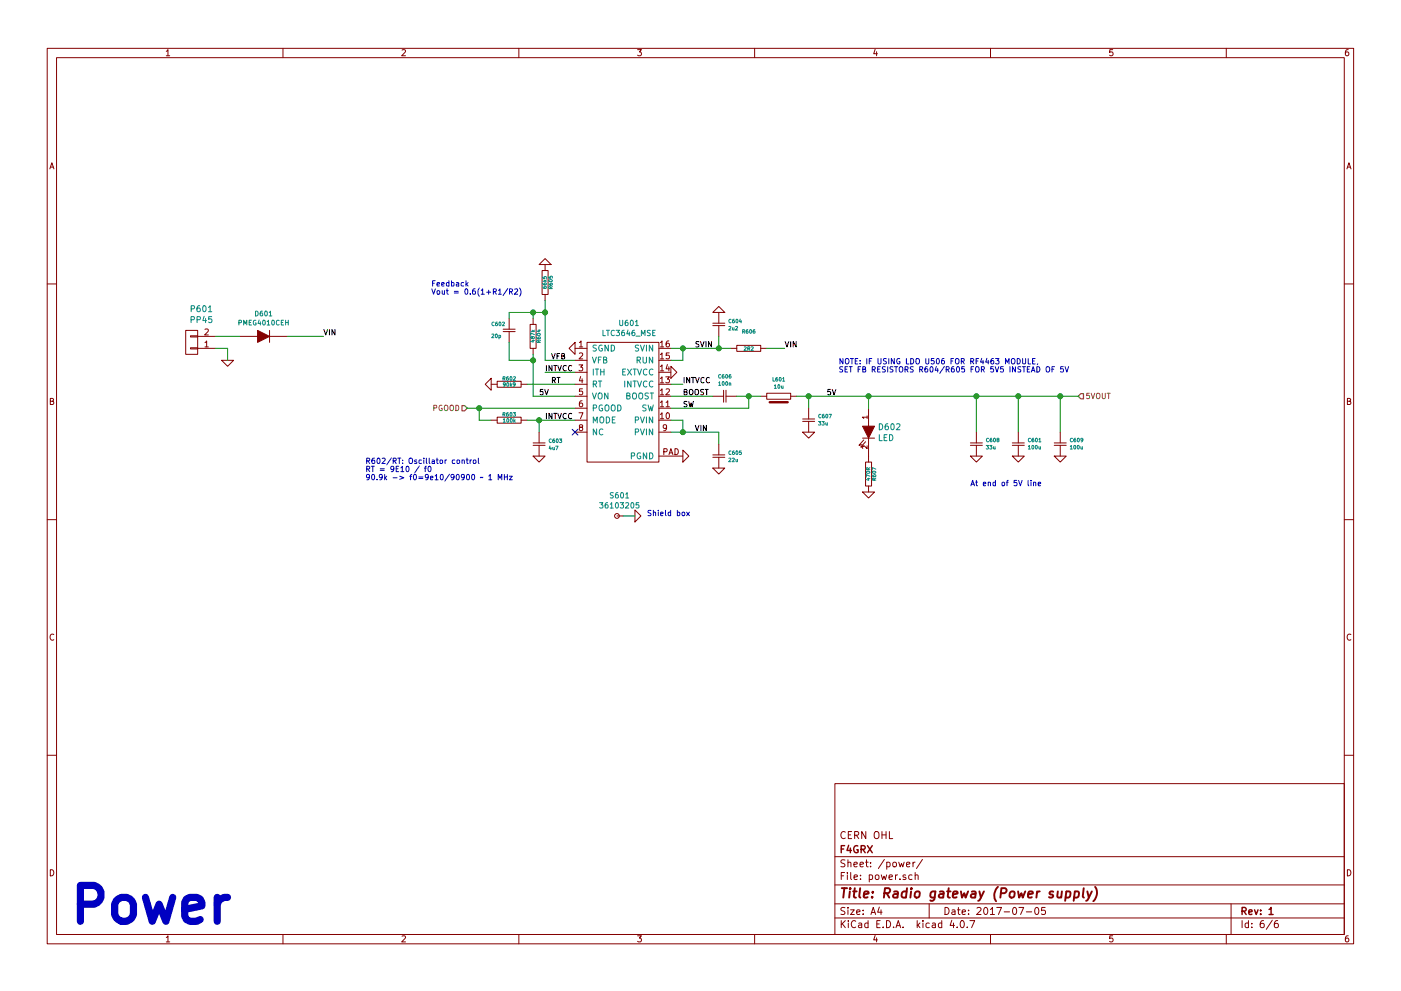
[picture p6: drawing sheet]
EESchema Schematic File Version 2
LIBS:apdep
LIBS:f4grx_conn
LIBS:f4grx_rf
LIBS:ap-cache
EELAYER 25 0
EELAYER END
$Descr A4 11693 8268
encoding utf-8
Sheet 6 6
Title "Radio gateway (Power supply)"
Date "2017-07-05"
Rev "1"
Comp "F4GRX"
Comment1 "CERN OHL"
Comment2 ""
Comment3 ""
Comment4 ""
$EndDescr
Text Notes 600  7700 0    300  ~ 60
Power
$Comp
L CONN_01X02 P601
U 1 1
P 1600 2850
F 0 "P601" H 1519 2575 50  0000 C CNN
F 1 "PP45" H 1519 2666 50  0000 C CNN
F 2 "apdep:PP45_2_OSHPARK" H 1600 2850 60  0001 C CNN
F 3 "" H 1600 2850 60  0000 C CNN
	1    1600 2850
	-1   0    0    1   
$EndComp
$Comp
L GND #PWR0145
U 1 1
P 1900 3000
F 0 "#PWR0145" H 1900 3000 30  0001 C CNN
F 1 "GND" H 1900 2930 30  0001 C CNN
F 2 "" H 1900 3000 60  0000 C CNN
F 3 "" H 1900 3000 60  0000 C CNN
	1    1900 3000
	1    0    0    -1  
$EndComp
$Comp
L LTC3646_MSE U601
U 1 1
P 5200 2800
F 0 "U601" H 5250 2914 45  0000 C CNN
F 1 "LTC3646_MSE" H 5250 2830 45  0000 C CNN
F 2 "apdep:MSOP-16-1EPHOLE_3x4mm_Pitch0.5mm" H 5200 2800 45  0001 C CNN
F 3 "" H 5200 2800 45  0001 C CNN
	1    5200 2800
	1    0    0    -1  
$EndComp
$Comp
L GND #PWR0146
U 1 1
P 5700 3800
F 0 "#PWR0146" H 5700 3800 30  0001 C CNN
F 1 "GND" H 5700 3730 30  0001 C CNN
F 2 "" H 5700 3800 60  0000 C CNN
F 3 "" H 5700 3800 60  0000 C CNN
	1    5700 3800
	0    -1   -1   0   
$EndComp
$Comp
L CSMALL C605
U 1 1
P 6000 3800
F 0 "C605" H 6078 3830 30  0000 L CNN
F 1 "22u" H 6078 3770 30  0000 L CNN
F 2 "apdep:1206_m3216" H 6000 3800 60  0001 C CNN
F 3 "" H 6000 3800 60  0000 C CNN
	1    6000 3800
	1    0    0    -1  
$EndComp
$Comp
L GND #PWR0147
U 1 1
P 6000 3900
F 0 "#PWR0147" H 6000 3900 30  0001 C CNN
F 1 "GND" H 6000 3830 30  0001 C CNN
F 2 "" H 6000 3900 60  0000 C CNN
F 3 "" H 6000 3900 60  0000 C CNN
	1    6000 3900
	1    0    0    -1  
$EndComp
$Comp
L CSMALL C604
U 1 1
P 6000 2700
F 0 "C604" H 6078 2730 30  0000 L CNN
F 1 "2u2" H 6078 2670 30  0000 L CNN
F 2 "apdep:0603_m1608" H 6000 2700 60  0001 C CNN
F 3 "" H 6000 2700 60  0000 C CNN
	1    6000 2700
	1    0    0    -1  
$EndComp
$Comp
L GND #PWR0148
U 1 1
P 6000 2600
F 0 "#PWR0148" H 6000 2600 30  0001 C CNN
F 1 "GND" H 6000 2530 30  0001 C CNN
F 2 "" H 6000 2600 60  0000 C CNN
F 3 "" H 6000 2600 60  0000 C CNN
	1    6000 2600
	-1   0    0    1   
$EndComp
$Comp
L RSMALL R606
U 1 1
P 6250 2900
F 0 "R606" H 6250 3043 30  0000 C CNN
F 1 "2R2" H 6250 2900 30  0000 C CNN
F 2 "apdep:0805_m2012" H 6250 2900 60  0001 C CNN
F 3 "" H 6250 2900 60  0000 C CNN
	1    6250 2900
	1    0    0    -1  
$EndComp
Text Label 6550 2900 0    45   ~ 0
VIN
Text Label 5800 3600 0    45   ~ 0
VIN
Text Label 2700 2800 0    45   ~ 0
VIN
$Comp
L DIODE D601
U 1 1
P 2200 2800
F 0 "D601" H 2200 2992 40  0000 C CNN
F 1 "PMEG4010CEH" H 2200 2916 40  0000 C CNN
F 2 "apdep:SOD123" H 2200 2800 60  0001 C CNN
F 3 "" H 2200 2800 60  0000 C CNN
	1    2200 2800
	1    0    0    -1  
$EndComp
Text HLabel 3900 3400 0    45   Input ~ 0
PGOOD
Text Label 5700 3200 0    45   ~ 0
INTVCC
NoConn ~ 4800 3600
$Comp
L CSMALL C603
U 1 1
P 4500 3700
F 0 "C603" H 4578 3730 30  0000 L CNN
F 1 "4u7" H 4578 3670 30  0000 L CNN
F 2 "apdep:1206_m3216" H 4500 3700 60  0001 C CNN
F 3 "" H 4500 3700 60  0000 C CNN
	1    4500 3700
	1    0    0    -1  
$EndComp
$Comp
L RSMALL R602
U 1 1
P 4250 3200
F 0 "R602" H 4250 3250 30  0000 C CNN
F 1 "90k9" H 4250 3200 30  0000 C CNN
F 2 "apdep:0603_m1608" H 4250 3200 60  0001 C CNN
F 3 "" H 4250 3200 60  0000 C CNN
	1    4250 3200
	1    0    0    -1  
$EndComp
$Comp
L GND #PWR0149
U 1 1
P 4100 3200
F 0 "#PWR0149" H 4100 3200 30  0001 C CNN
F 1 "GND" H 4100 3130 30  0001 C CNN
F 2 "" H 4100 3200 60  0000 C CNN
F 3 "" H 4100 3200 60  0000 C CNN
	1    4100 3200
	0    1    1    0   
$EndComp
Text Label 6900 3300 0    45   ~ 0
5V
Text Label 4500 3300 0    45   ~ 0
5V
$Comp
L GND #PWR0150
U 1 1
P 4800 2900
F 0 "#PWR0150" H 4800 2900 30  0001 C CNN
F 1 "GND" H 4800 2830 30  0001 C CNN
F 2 "" H 4800 2900 60  0000 C CNN
F 3 "" H 4800 2900 60  0000 C CNN
	1    4800 2900
	0    1    1    0   
$EndComp
$Comp
L RSMALL R604
U 1 1
P 4450 2800
F 0 "R604" H 4450 2850 30  0000 C CNN
F 1 "487k" H 4450 2800 30  0000 C CNN
F 2 "apdep:0603_m1608" H 4450 2800 60  0001 C CNN
F 3 "" H 4450 2800 60  0000 C CNN
	1    4450 2800
	0    1    -1   0   
$EndComp
$Comp
L RSMALL R605
U 1 1
P 4550 2350
F 0 "R605" H 4550 2400 30  0000 C CNN
F 1 "66k5" H 4550 2350 30  0000 C CNN
F 2 "apdep:0603_m1608" H 4550 2350 60  0001 C CNN
F 3 "" H 4550 2350 60  0000 C CNN
	1    4550 2350
	0    1    1    0   
$EndComp
$Comp
L GND #PWR0151
U 1 1
P 4550 2200
F 0 "#PWR0151" H 4550 2200 30  0001 C CNN
F 1 "GND" H 4550 2130 30  0001 C CNN
F 2 "" H 4550 2200 60  0000 C CNN
F 3 "" H 4550 2200 60  0000 C CNN
	1    4550 2200
	-1   0    0    1   
$EndComp
$Comp
L CSMALL C602
U 1 1
P 4250 2750
F 0 "C602" H 4400 2700 30  0000 R CNN
F 1 "20p" H 4400 2800 30  0000 R CNN
F 2 "apdep:0603_m1608" H 4250 2750 60  0001 C CNN
F 3 "" H 4250 2750 60  0000 C CNN
	1    4250 2750
	-1   0    0    1   
$EndComp
$Comp
L CSMALL C606
U 1 1
P 6050 3300
F 0 "C606" V 5882 3300 30  0000 C CNN
F 1 "100n" V 5942 3300 30  0000 C CNN
F 2 "apdep:0603_m1608" H 6050 3300 60  0001 C CNN
F 3 "" H 6050 3300 60  0000 C CNN
	1    6050 3300
	0    1    1    0   
$EndComp
$Comp
L LSMALL L601
U 1 1
P 6500 3300
F 0 "L601" H 6500 3443 30  0000 C CNN
F 1 "10u" H 6500 3383 30  0000 C CNN
F 2 "apdep:WE-TPC_4848" H 6500 3300 60  0001 C CNN
F 3 "http://www.farnell.com/datasheets/2277283.pdf" H 6500 3300 60  0001 C CNN
F 4 "74406043100" H 6500 3300 60  0001 C CNN "Device"
	1    6500 3300
	1    0    0    -1  
$EndComp
$Comp
L CSMALL C607
U 1 1
P 6750 3500
F 0 "C607" H 6672 3470 30  0000 R CNN
F 1 "33u" H 6672 3530 30  0000 R CNN
F 2 "apdep:1206_m3216" H 6750 3500 60  0001 C CNN
F 3 "" H 6750 3500 60  0000 C CNN
	1    6750 3500
	-1   0    0    1   
$EndComp
$Comp
L GND #PWR0152
U 1 1
P 6750 3600
F 0 "#PWR0152" H 6750 3600 30  0001 C CNN
F 1 "GND" H 6750 3530 30  0001 C CNN
F 2 "" H 6750 3600 60  0000 C CNN
F 3 "" H 6750 3600 60  0000 C CNN
	1    6750 3600
	1    0    0    -1  
$EndComp
Text HLabel 9000 3300 2    45   Input ~ 0
5VOUT
Text Label 5800 2900 0    45   ~ 0
SVIN
Text Label 5700 3400 0    45   ~ 0
SW
Text Label 5700 3300 0    45   ~ 0
BOOST
Text Label 4600 3200 0    45   ~ 0
RT
Text Label 4600 3000 0    45   ~ 0
VFB
$Comp
L PIN S601
U 1 1
P 5200 4300
F 0 "S601" H 5171 4474 45  0000 C CNN
F 1 "36103205" H 5171 4390 45  0000 C CNN
F 2 "apdep:WE_36103205_SMD" H 5171 4390 45  0001 C CNN
F 3 "" H 5200 4300 45  0000 C CNN
	1    5200 4300
	1    0    0    -1  
$EndComp
$Comp
L GND #PWR0153
U 1 1
P 5300 4300
F 0 "#PWR0153" H 5300 4300 30  0001 C CNN
F 1 "GND" H 5300 4230 30  0001 C CNN
F 2 "" H 5300 4300 60  0000 C CNN
F 3 "" H 5300 4300 60  0000 C CNN
	1    5300 4300
	0    -1   -1   0   
$EndComp
Text Notes 5400 4300 0    45   ~ 0
Shield box
$Comp
L LED D602
U 1 1
P 7250 3600
F 0 "D602" V 7204 3678 50  0000 L CNN
F 1 "LED" V 7295 3678 50  0000 L CNN
F 2 "apdep:0805_m2012" H 7250 3600 60  0001 C CNN
F 3 "" H 7250 3600 60  0000 C CNN
	1    7250 3600
	0    1    1    0   
$EndComp
$Comp
L RSMALL R607
U 1 1
P 7250 3950
F 0 "R607" H 7250 4000 30  0000 C CNN
F 1 "470R" H 7250 3950 30  0000 C CNN
F 2 "apdep:0603_m1608" H 7250 3950 60  0001 C CNN
F 3 "" H 7250 3950 60  0000 C CNN
	1    7250 3950
	0    1    1    0   
$EndComp
$Comp
L GND #PWR0154
U 1 1
P 7250 4100
F 0 "#PWR0154" H 7250 4100 30  0001 C CNN
F 1 "GND" H 7250 4030 30  0001 C CNN
F 2 "" H 7250 4100 60  0000 C CNN
F 3 "" H 7250 4100 60  0000 C CNN
	1    7250 4100
	1    0    0    -1  
$EndComp
$Comp
L CSMALL C608
U 1 1
P 8150 3700
F 0 "C608" H 8072 3670 30  0000 R CNN
F 1 "33u" H 8072 3730 30  0000 R CNN
F 2 "apdep:1206_m3216" H 8150 3700 60  0001 C CNN
F 3 "" H 8150 3700 60  0000 C CNN
	1    8150 3700
	-1   0    0    1   
$EndComp
$Comp
L GND #PWR0155
U 1 1
P 8150 3800
F 0 "#PWR0155" H 8150 3800 30  0001 C CNN
F 1 "GND" H 8150 3730 30  0001 C CNN
F 2 "" H 8150 3800 60  0000 C CNN
F 3 "" H 8150 3800 60  0000 C CNN
	1    8150 3800
	1    0    0    -1  
$EndComp
Text Notes 8100 4050 0    45   ~ 0
At end of 5V line
Text Notes 3050 4000 0    45   ~ 0
R602/RT: Oscillator control\nRT = 9E10 / f0\n90.9k -> f0=9e10/90900 ~~ 1 MHz
Text Notes 3600 2450 0    45   ~ 0
Feedback\nVout = 0.6(1+R1/R2)
$Comp
L GND #PWR0156
U 1 1
P 5600 3100
F 0 "#PWR0156" H 5600 3100 30  0001 C CNN
F 1 "GND" H 5600 3030 30  0001 C CNN
F 2 "" H 5600 3100 60  0000 C CNN
F 3 "" H 5600 3100 60  0000 C CNN
	1    5600 3100
	0    -1   -1   0   
$EndComp
Text Label 4550 3100 0    45   ~ 0
INTVCC
$Comp
L GND #PWR0157
U 1 1
P 4500 3800
F 0 "#PWR0157" H 4500 3800 30  0001 C CNN
F 1 "GND" H 4500 3730 30  0001 C CNN
F 2 "" H 4500 3800 60  0000 C CNN
F 3 "" H 4500 3800 60  0000 C CNN
	1    4500 3800
	1    0    0    -1  
$EndComp
$Comp
L RSMALL R603
U 1 1
P 4250 3500
F 0 "R603" H 4250 3550 30  0000 C CNN
F 1 "100k" H 4250 3500 30  0000 C CNN
F 2 "apdep:0603_m1608" H 4250 3500 60  0001 C CNN
F 3 "" H 4250 3500 60  0000 C CNN
	1    4250 3500
	1    0    0    -1  
$EndComp
Text Label 4550 3500 0    45   ~ 0
INTVCC
Wire Wire Line
	1800 2900 1900 2900
Wire Wire Line
	1900 2900 1900 3000
Wire Wire Line
	5600 3600 6000 3600
Wire Wire Line
	5600 3500 5700 3500
Wire Wire Line
	5700 3500 5700 3600
Connection ~ 5700 3600
Wire Wire Line
	6000 3600 6000 3700
Wire Wire Line
	5600 3000 5700 3000
Wire Wire Line
	5700 3000 5700 2900
Wire Wire Line
	5600 2900 6100 2900
Connection ~ 5700 2900
Wire Wire Line
	6000 2900 6000 2800
Connection ~ 6000 2900
Wire Wire Line
	6400 2900 6550 2900
Wire Wire Line
	2000 2800 1800 2800
Wire Wire Line
	2400 2800 2700 2800
Wire Wire Line
	3900 3400 4800 3400
Wire Wire Line
	5600 3200 5700 3200
Wire Wire Line
	4100 3500 4000 3500
Wire Wire Line
	4000 3500 4000 3400
Connection ~ 4000 3400
Wire Wire Line
	4400 3500 4800 3500
Wire Wire Line
	4500 3500 4500 3600
Connection ~ 4500 3500
Wire Wire Line
	4550 3100 4800 3100
Wire Wire Line
	4400 3200 4800 3200
Wire Wire Line
	4450 3300 4800 3300
Wire Wire Line
	4550 3000 4800 3000
Wire Wire Line
	4550 2500 4550 3000
Wire Wire Line
	4450 2650 4450 2600
Wire Wire Line
	4250 2600 4550 2600
Connection ~ 4550 2600
Wire Wire Line
	4450 2950 4450 3300
Wire Wire Line
	4250 2600 4250 2650
Connection ~ 4450 2600
Wire Wire Line
	4250 2850 4250 3000
Wire Wire Line
	4250 3000 4450 3000
Connection ~ 4450 3000
Wire Wire Line
	5950 3300 5600 3300
Wire Wire Line
	5600 3400 6250 3400
Wire Wire Line
	6250 3400 6250 3300
Wire Wire Line
	6150 3300 6350 3300
Connection ~ 6250 3300
Wire Wire Line
	6650 3300 9000 3300
Wire Wire Line
	6750 3300 6750 3400
Connection ~ 6750 3300
Wire Wire Line
	5300 4300 5200 4300
Wire Wire Line
	7250 3300 7250 3400
Connection ~ 7250 3300
Wire Wire Line
	8150 3300 8150 3600
Connection ~ 8150 3300
Text Notes 7000 3100 0    45   ~ 0
NOTE: IF USING LDO U506 FOR RF4463 MODULE,\nSET FB RESISTORS R604/R605 FOR 5V5 INSTEAD OF 5V
$Comp
L CSMALL C601
U 1 1
P 8500 3700
F 0 "C601" H 8422 3670 30  0000 R CNN
F 1 "100u" H 8422 3730 30  0000 R CNN
F 2 "apdep:CP_Tantalum_Case-V_EIA-7343-20_Reflow" H 8500 3700 60  0001 C CNN
F 3 "" H 8500 3700 60  0000 C CNN
	1    8500 3700
	-1   0    0    1   
$EndComp
$Comp
L GND #PWR0158
U 1 1
P 8500 3800
F 0 "#PWR0158" H 8500 3800 30  0001 C CNN
F 1 "GND" H 8500 3730 30  0001 C CNN
F 2 "" H 8500 3800 60  0000 C CNN
F 3 "" H 8500 3800 60  0000 C CNN
	1    8500 3800
	1    0    0    -1  
$EndComp
Wire Wire Line
	8500 3300 8500 3600
Connection ~ 8500 3300
$Comp
L CSMALL C609
U 1 1
P 8850 3700
F 0 "C609" H 8772 3670 30  0000 R CNN
F 1 "100u" H 8772 3730 30  0000 R CNN
F 2 "apdep:CP_Tantalum_Case-V_EIA-7343-20_Reflow" H 8850 3700 60  0001 C CNN
F 3 "" H 8850 3700 60  0000 C CNN
	1    8850 3700
	-1   0    0    1   
$EndComp
$Comp
L GND #PWR0159
U 1 1
P 8850 3800
F 0 "#PWR0159" H 8850 3800 30  0001 C CNN
F 1 "GND" H 8850 3730 30  0001 C CNN
F 2 "" H 8850 3800 60  0000 C CNN
F 3 "" H 8850 3800 60  0000 C CNN
	1    8850 3800
	1    0    0    -1  
$EndComp
Wire Wire Line
	8850 3300 8850 3600
Connection ~ 8850 3300
$EndSCHEMATC
